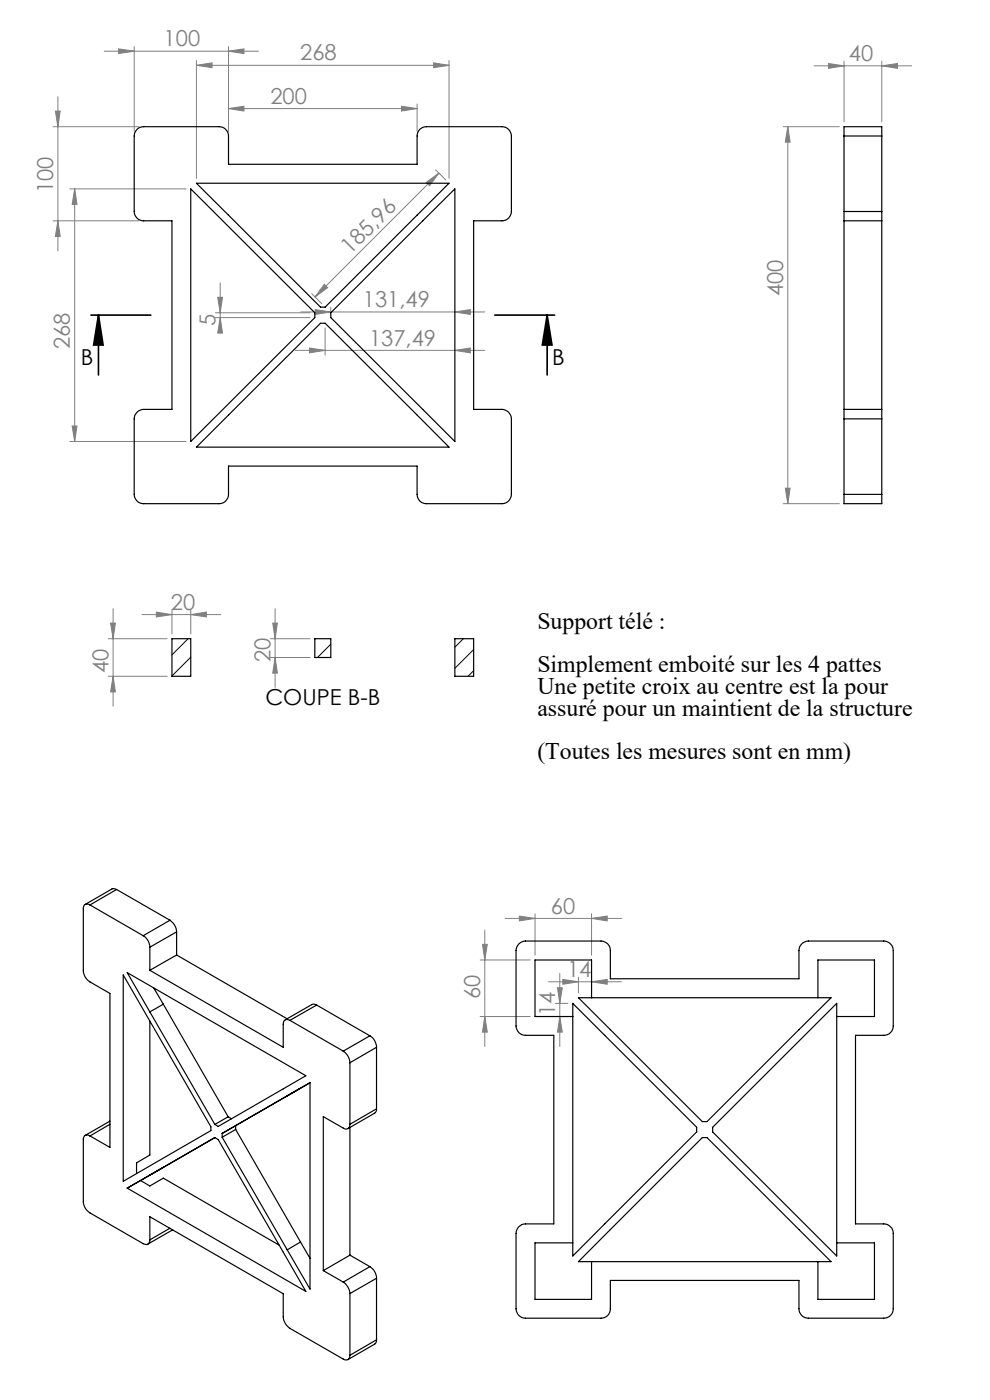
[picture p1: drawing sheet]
<svg xmlns="http://www.w3.org/2000/svg" width="210mm" height="297mm" viewBox="0 0 210 297" stroke-linecap="round" stroke-linejoin="round" font-family="sans-serif">
<path d="M19.3 66.8h12.7M20.9 66.8l1 6.4h-2zM20.9 66.8v12.7M105 66.8h12.7M116.1 66.8l1 6.4h-2.1zM116.1 66.8v12.7" fill="none" stroke="#000" stroke-width=".35"/>
<g fill="none" stroke="#808080" stroke-width=".21">
<path d="M22.1 10.9h32.7M25.2 10.4l3.3 .5-3.3 .5zM28.5 9.9v18M41.7 13.9l3.3-.6v1.1zM41.7 12.8v25M41.7 13.9h53.5M48.5 10.9l3.3-.5v1zM48.5 9.9v18M92 13.3l3.2 .6-3.2 .5zM95.2 12.8v25M172.7 14h20.7M175.8 13.5l3.2 .5-3.2 .5z"/>
<path d="M179 13v12.9M187 14l3.4-.5v1zM187 13v12.9M11.3 26.9h18.2M11.7 23.6h1.1l-.5 3.3zM12.3 20.5v32.7M48.5 23l3.3-.5v1.1zM48.5 23h40M85.2 22.5l3.3 .5-3.3 .6zM88.5 22v5.9M90.4 38.7l2.7-2-2 2.7zM92.4 36l2.1 2.2"/>
<path d="M93.1 36.7l-26.3 26.3M166.1 26.9h11.9M167.1 26.9v80M167.1 26.9l.5 3.3h-1zM11.3 46.8h18.2M12.3 46.8l.5 3.4h-1.1zM14.8 40.1h24.7M15.8 40.1v53.6M15.8 40.1l.5 3.3h-1zM45.7 67.4h20.1M45.7 66.4h20.1M46.2 63.1h1l-.5 3.3z"/>
<path d="M46.7 60v10.4M46.7 67.4l.5 3.3h-1zM62.6 74.3h40.2M63.8 66.2h39M65.7 73.8l3.3 .5-3.3 .6zM66.1 62.3l2.2 2.1M66.9 65.7l3.3 .5-3.3 .5zM68.8 60.3l.7 .7-2.7 2zM69 69.6v5.7M70.2 65.2v1.2M96.5 66.2l3.3-.5v1zM96.5 74.3l3.3-.5v1.1z"/>
<path d="M14.8 93.7h24.7M15.3 90.4h1l-.5 3.3zM166.1 106.9h11.9M166.6 103.6h1l-.5 3.3zM23 135.5h12.5M23.5 132.2h1l-.5 3.3zM24 129.1v20.7M30.1 130.4h16.7M33.2 129.9l3.3 .5-3.3 .5zM36.5 129.4v5.1M40.5 130.4l3.3-.5v1zM40.5 129.4v5.1"/>
<path d="M57.4 135.5h8.4M57.4 139.5h8.4M57.9 132.2h.9l-.5 3.3zM58.3 129.1v16.7M58.3 139.5l.5 3.3h-.9zM23 143.5h12.5M24 143.5l.5 3.3h-1zM102.8 197.3v24.7M107.1 194.8h24.7M110.2 194.3l3.3 .5-3.3 .6zM113.5 193.8v8.8M125.5 194.8l3.3-.5v1.1z"/>
<path d="M125.5 193.8v8.8M101.8 215.6h10.7M101.8 203.7h10.7M102.3 200.3h1.1l-.6 3.4zM102.8 215.6l.6 3.4h-1.1zM116.3 208.3h15.5M117.8 215.6h2.7M117.8 212.9h2.7M118.3 209.5h1l-.6 3.4zM118.7 206.5v15.5M118.7 215.6l.6 3.4h-1zM119.4 207.8l3.3 .5-3.3 .5z"/>
<path d="M122.7 207.3v3.3M125.5 208.3l3.3-.5v1zM125.5 207.3v3.3"/>
</g>
<path d="M116.1 66.8l1 6.4h-2.1zM20.9 66.8l1 6.4h-2z" fill="#000"/>
<g fill="#808080">
<path d="M85.2 22.5l3.3 .5-3.3 .6zM48.5 23l3.3-.5v1.1zM40.5 130.4l3.3-.5v1zM33.2 129.9l3.3 .5-3.3 .5z"/>
<path d="M110.2 194.3l3.3 .5-3.3 .6zM125.5 194.8l3.3-.5v1.1zM119.4 207.8l3.3 .5-3.3 .5zM125.5 208.3l3.3-.5v1zM25.2 10.4l3.3 .5-3.3 .5zM48.5 10.9l3.3-.5v1zM175.8 13.5l3.2 .5-3.2 .5zM187 14l3.4-.5v1z"/>
<path d="M41.7 13.9l3.3-.6v1.1zM92 13.3l3.2 .6-3.2 .5z"/>
<path d="M66.9 65.7l3.3 .5-3.3 .5zM96.5 66.2l3.3-.5v1zM65.7 73.8l3.3 .5-3.3 .6zM96.5 74.3l3.3-.5v1.1z"/>
<path d="M90.4 38.7l2.7-2-2 2.7zM68.8 60.3l.7 .7-2.7 2z"/>
<path d="M102.8 215.6l.6 3.4h-1.1zM102.3 200.3h1.1l-.6 3.4z"/>
<path d="M118.7 215.6l.6 3.4h-1zM118.3 209.5h1l-.6 3.4zM46.7 67.4l.5 3.3h-1zM46.2 63.1h1l-.5 3.3zM166.6 103.6h1l-.5 3.3zM167.1 26.9l.5 3.3h-1z"/>
<path d="M15.3 90.4h1l-.5 3.3zM15.8 40.1l.5 3.3h-1z"/>
<path d="M11.7 23.6h1.1l-.5 3.3zM12.3 46.8l.5 3.4h-1.1zM23.5 132.2h1l-.5 3.3zM24 143.5l.5 3.3h-1zM57.9 132.2h.9l-.5 3.3zM58.3 139.5l.5 3.3h-.9z"/>
</g>
<g fill="none" stroke="#000" stroke-width=".25">
<path d="M29.1 27.4l.6-.4 .8-.1h16a1.99 1.99 0 0 1 2 2v6h40v-6a1.93 1.93 0 0 1 2-2h16a1.99 1.99 0 0 1 2 2v16a1.99 1.99 0 0 1-2 1.9h-6v40.1h6a2.05 2.05 0 0 1 2 2v16a1.99 1.99 0 0 1-2 2h-16a1.93 1.93 0 0 1-2-2v-6h-40v6a1.99 1.99 0 0 1-2 2h-16a1.99 1.99 0 0 1-2-2v-16a2.05 2.05 0 0 1 2-2h6v-40.1h-6a1.99 1.99 0 0 1-2-1.9v-16a1.92 1.92 0 0 1 .6-1.5zM41.7 38.9h53.5l-26.2 26.3h-1zM179 28.9v-2h8v2M179 28.9v16M179 28.9h8M187 28.9v16M40.5 40.1l26.3 26.3v1l-26.3 26.3zM89.7 46.8l6.8-6.7v53.6l-26.3-26.3v-1zM179 44.9v1.9M179 46.8h8M179 46.8v40.1M179 44.9h8"/>
<path d="M187 44.9v1.9M187 46.8v40.1M48.5 88l19.5-19.4h1l26.2 26.3h-53.5zM179 86.9v2M179 86.9h8M179 88.9h8M179 88.9v16M187 86.9v2M187 88.9v16M179 104.9v2h8v-2M179 104.9h8M36.5 135.5h4v8h-4z"/>
<path d="M66.8 135.5h3.4v4h-3.4zM96.5 135.5h4v8h-4zM19.1 192a.85 .85 0 0 0-1-.1 .85 .85 0 0 0-.4 .9v13a2.97 2.97 0 0 0 1.4 2.5l4.2 2.4v32.7l-4.2-2.4M19.1 192l11.3 6.5M24.7 188.7l-.5-.2-.5 .1-5.6 3.3M24.7 188.7l11.4 6.5M24.7 188.7l-5.6 3.3M30.4 198.5a2.97 2.97 0 0 1 1.4 2.4M36.1 195.2a3.2 3.2 0 0 1 1.4 2.5M36.1 195.2l-5.7 3.3M37.5 197.7l-5.7 3.2M37.5 197.7v4.9"/>
<path d="M26.1 206.8l18.6 32.2v.9l-18.6 10.7zM27 206.3l37.9 21.9-18.6 10.8-.7-.5zM31.8 205.8l28.3 16.4v-4.9a.86 .86 0 0 1 .4-.9 .86 .86 0 0 1 1 .1M31.8 200.9v4.9M31.8 216.6v28.4l-2.8 1.7v2.3M32.6 209.6l2 3.4M34.6 213l-2.8 1.7M34.6 213l13.8 23.9M37.5 202.6l23.4 13.5M37.5 202.6l-5.7 3.2M61.5 216.5l11.3 6.5M67.2 213.2l-.6-.2-.5 .1-5.6 3.3"/>
<path d="M67.2 213.2l-5.7 3.3M67.2 213.2l11.3 6.5M78.5 219.7a2.97 2.97 0 0 1 1.4 2.5M78.5 219.7l-5.7 3.3M110.1 200.2l.6-.4 .8-.2h16a1.99 1.99 0 0 1 2 2v6h40v-6a2.05 2.05 0 0 1 2-2h16a2.05 2.05 0 0 1 2 2v16.1a1.99 1.99 0 0 1-2 1.9h-6v40h6a2.05 2.05 0 0 1 2 2.1v15.9a1.99 1.99 0 0 1-2 2h-16a1.99 1.99 0 0 1-2-2v-6h-40v6a1.93 1.93 0 0 1-2 2h-16a1.99 1.99 0 0 1-2-2v-15.9a2.05 2.05 0 0 1 2-2.1h6v-40h-6a1.99 1.99 0 0 1-2-1.9v-16.1l.1-.7zM121.5 212.9l26.3 26.2v1l-26.3 26.3zM122.7 211.7h53.6l-26.3 26.2h-1zM125.5 211.7v-8h-12v11.9h8M173.5 211.7v-8h12v11.9h-8M23.3 237.8l-5.2 3.1M23.3 238.5l-4.2 2.5M48.4 236.9l-2.8 1.6"/>
<path d="M48.4 236.9l.7 .4M50 239.6l-2.9 1.7M50 239.6l13.7 23.9M65.8 229.7l-18.7 10.7v.9M65.8 229.7v43.8l-4.9-8.4M65.8 229.7l-15.8 9.1v.8M72.8 223a3.2 3.2 0 0 1 1.4 2.5M74.2 238.5a.86 .86 0 0 1-.4 .9 .86 .86 0 0 1-1-.1l-4.2-2.4v32.7M74.2 225.5v13M74.2 239.2v27.1M79.9 235.2v.3l-.4 .6-5.7 3.3M79.9 222.2l-5.7 3.3"/>
<path d="M79.9 235.2l-5.7 3.3M79.9 222.2v13M151.2 239.1l26.3-26.2v53.5l-26.3-26.3zM19.1 241a.85 .85 0 0 0-1-.1 .85 .85 0 0 0-.4 .9v13a2.97 2.97 0 0 0 1.4 2.5l11.3 6.5a.87 .87 0 0 0 1 .1 .87 .87 0 0 0 .4-.9M27 252.1l18.6-10.8 .7 .5 18.6 32.2zM29.8 250.4l2 1.2 2.8-1.7 24.6 14.3M47.1 241.3l13.8 23.8M149 241.3h1l26.3 26.3h-53.6zM31.8 263v-4.9l28.3 16.4v4.8a3.2 3.2 0 0 0 1.4 2.5l11.3 6.5a.86 .86 0 0 0 1 .1 .86 .86 0 0 0 .4-.9M36.1 260.6l-4.3 2.4M36.6 260.9l-5.2 3M63.7 263.5l-2.8 1.6"/>
<path d="M63.7 263.5l2.1 3.4M68.6 269.6l4.2 2.4M72.8 272a3.2 3.2 0 0 1 1.4 2.4M74.2 274.4v13.1M74.2 266.3l-5.6 3.3M74.2 266.3l4.3 2.4M78.5 268.7a2.97 2.97 0 0 1 1.4 2.5M78.5 268.7l-5.7 3.3M79.9 271.2v13M79.9 271.2l-5.7 3.2M121.5 263.7h-8v12h12v-8.1M177.5 263.7h8v12h-12v-8.1"/>
<path d="M79.9 284.2v.3l-.4 .6-5.7 3.3M79.9 284.2l-5.7 3.3"/>
</g>
<path d="M39.9 135.5l-3.4 3.4M40.5 139.4l-4 4M66.9 135.5l-.1 .1M70.2 136.7l-2.9 2.8M98.3 135.5l-1.8 1.8M100.5 137.8l-4 4M100.5 142.3l-1.2 1.2" fill="none" stroke="#000" stroke-width=".21"/>
<g font-size="5">
<text x="114" y="133.4">Support télé :</text>
<text x="114" y="142.6">Simplement emboité sur les 4 pattes</text>
<text x="114" y="147.2">Une petite croix au centre est la pour</text>
<text x="114" y="151.8">assuré pour un maintient de la structure</text>
<text x="114" y="161">(Toutes les mesures sont en mm)</text>
</g>
<g font-size="4.7" fill="#808080">
<text x="34.7" y="9.8">100</text>
<text x="63.7" y="12.8">268</text>
<text x="180.1" y="13">40</text>
<text x="57.3" y="22">200</text>
<text x="11.3" y="41" transform="rotate(-90 11.3 41)">100</text>
<text x="74.3" y="54.1" transform="rotate(-45 74.3 54.1)">185,96</text>
<text x="77" y="65.2">131,49</text>
<text x="166.1" y="62.8" transform="rotate(-90 166.1 62.8)">400</text>
<text x="45.7" y="69.1" transform="rotate(-90 45.7 69.1)">5</text>
<text x="14.8" y="74.1" transform="rotate(-90 14.8 74.1)">268</text>
<text x="78.3" y="73.3">137,49</text>
<text x="36.3" y="129.3">20</text>
<text x="23" y="142.8" transform="rotate(-90 23 142.8)">40</text>
<text x="57.4" y="140.4" transform="rotate(-90 57.4 140.4)">20</text>
<text x="116.9" y="193.8">60</text>
<text x="120.3" y="207.3">14</text>
<text x="101.9" y="212" transform="rotate(-90 101.9 212)">60</text>
<text x="117.8" y="215.5" transform="rotate(-90 117.8 215.5)">14</text>
</g>
<g font-size="4.7">
<text x="17.1" y="77.4">B</text>
<text x="117.2" y="77.4">B</text>
<text x="56.3" y="149.5">COUPE B-B</text>
</g>
</svg>
